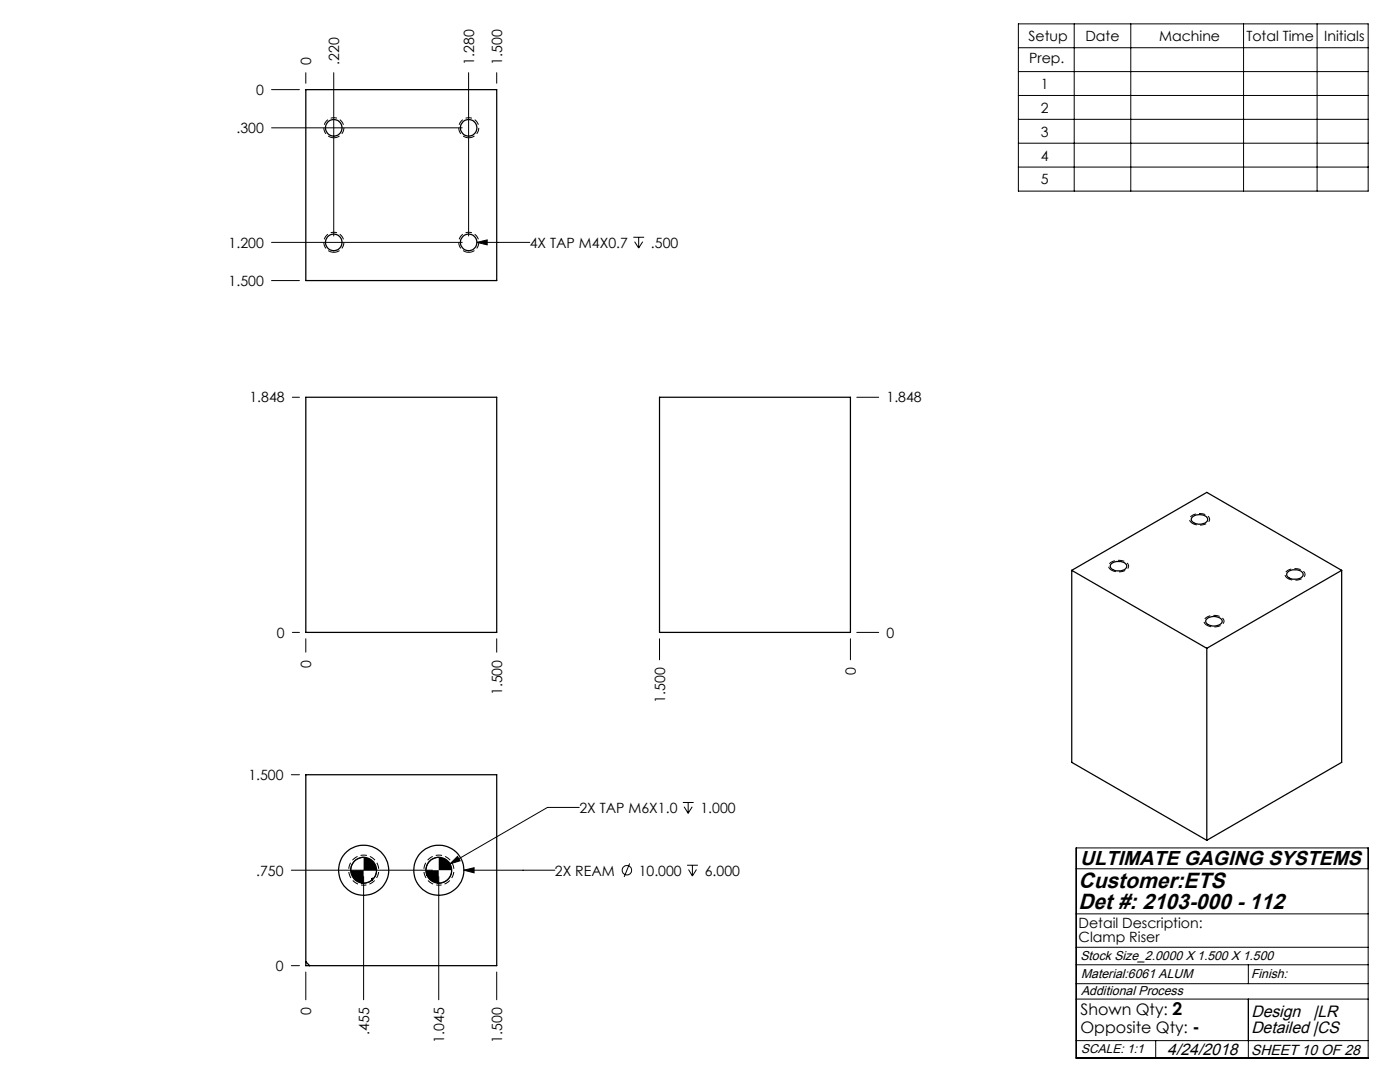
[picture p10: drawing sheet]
<svg xmlns="http://www.w3.org/2000/svg" width="279mm" height="216mm" viewBox="0 0 279 216" stroke-linecap="round" stroke-linejoin="round" font-family="sans-serif">
<g fill="none" stroke="#000" stroke-width=".2">
<path d="M54.2 17.9h5.6M61 14.5v2.1M66.6 14.5v32.6M93.5 14.5v32.6M99.1 14.5v2.1M203.2 4.8h69.9v33.3h-69.9zM203.2 9.5h69.9M203.2 14.3h69.9M203.2 19.1h69.9M214.4 4.8v33.3M225.7 4.8v33.3M248.2 4.8v33.3"/>
<path d="M262.9 4.8v33.3M54.2 25.5h38.1M203.2 23.8h69.9M203.2 28.6h69.9M203.2 33.3h69.9M54.2 48.4h38.1M54.2 56h5.6M95.2 48.4l2-.5v1zM95.2 48.4h10.5M126.4 47.3h2.2M126.6 48.2l.9 1.3M127.5 47.3v2.2"/>
<path d="M128.3 48.2l-.8 1.3M58.3 79.3h1.5M171 79.3h4.4M58.3 126.2h1.5M61 127.5v2.6M99.1 127.5v2.6M131.6 127.5v4.2M169.7 127.5v4.2M171 126.2h4.4M58.1 154.6h1.7M58.1 173.6h28.2M72.6 171.1a2.58 2.58 0 0 0-2.6 2.5"/>
<path d="M72.6 174.9v24.6M75.1 173.6a2.58 2.58 0 0 1-2.5 2.6M87.6 171.1a2.58 2.58 0 0 0-2.6 2.5M87.6 174.9v24.6M90.1 173.6a2.58 2.58 0 0 1-2.5 2.6M91.3 170.9l.5 .9-2 .6zM92.6 173.6l2-.5v1.1zM92.6 173.6h18.1M115.6 161.1h-6.3l-19.5 11.3M125.7 172.3l-1.1 2.7M136.3 160.1h2.1M136.5 161l.8 1.3"/>
<path d="M137.1 172.6h2.2M137.3 160.1v2.2M137.4 173.5l.8 1.3M138.1 161l-.8 1.3M138.2 172.6v2.2M139 173.5l-.8 1.3M214.8 169.2h58.3v41.9h-58.3zM214.8 173.4h58.3M58.1 192.7h1.7M61 194v5.5M99.1 194v5.5M214.8 196.3h58.3"/>
<path d="M214.8 192.5h58.3M214.8 189h58.3M214.8 199.4h58.3M214.8 182.4h58.3M249.1 192.5v3.8M249.1 199.4v11.7M214.8 207.6h58.3M230.6 207.6v3.5"/>
<circle cx="125.1" cy="173.6" r=".95"/>
</g>
<path d="M72.6 176.6a3 3 0 0 1-2.6-4.4 3 3 0 0 1 5.1-.2 3 3 0 0 1-2.3 4.6h-.2M87.6 176.6a3 3 0 0 1-2.6-4.4 3 3 0 0 1 5.1-.2 3 3 0 0 1-2.3 4.6h-.2" fill="none" stroke="#000" stroke-width=".2" stroke-dasharray="1.3 .6" stroke-dashoffset=".7" stroke-linecap="butt"/>
<path d="M221.8 113.8a.94 .94 0 0 1-.5-1.1 .94 .94 0 0 1 .9-.7 2.35 2.35 0 0 1 3 .9 1.84 1.84 0 0 1-2.3 1.2l-1.1-.3M238 104.4a.94 .94 0 0 1-.6-1 .94 .94 0 0 1 1-.8 2.35 2.35 0 0 1 3 .9 1.84 1.84 0 0 1-2.3 1.3l-1.1-.4M257 115.4a.94 .94 0 0 1-.5-1 .94 .94 0 0 1 .9-.8 2.35 2.35 0 0 1 3 .9 1.84 1.84 0 0 1-2.3 1.3l-1.1-.4M240.9 124.8a.94 .94 0 0 1-.6-1.1 .94 .94 0 0 1 1-.7 2.35 2.35 0 0 1 3 .9 1.84 1.84 0 0 1-2.4 1.2l-1-.3" fill="none" stroke="#000" stroke-width=".2" stroke-dasharray="1.3 .6" stroke-dashoffset=".4" stroke-linecap="butt"/>
<path d="M66.6 27.5a2 2 0 0 1-1.7-3 2 2 0 0 1 3.4-.1 2 2 0 0 1-1.5 3.1h-.2M93.6 27.5a2 2 0 0 1-1.8-3 2 2 0 0 1 3.4-.1 2 2 0 0 1-1.4 3.1h-.2M66.6 50.3a2 2 0 0 1-1.7-2.9 2 2 0 0 1 3.4-.2 2 2 0 0 1-1.5 3.1h-.2M93.6 50.3a2 2 0 0 1-1.8-2.9 2 2 0 0 1 3.4-.2 2 2 0 0 1-1.4 3.1h-.2" fill="none" stroke="#000" stroke-width=".2" stroke-dasharray="1.3 .6" stroke-dashoffset=".1" stroke-linecap="butt"/>
<g fill="#000">
<path d="M85 173.6a2.58 2.58 0 0 0 2.6 2.6v-2.6zM87.6 171.1v2.5h2.5a2.58 2.58 0 0 0-2.5-2.5zM70 173.6a2.58 2.58 0 0 0 2.6 2.6v-2.6zM72.6 171.1v2.5h2.5a2.58 2.58 0 0 0-2.5-2.5z"/>
<path d="M92.6 173.6l2 .6v-1.1zM89.8 172.4l2-.6-.5-.9zM95.2 48.4l2 .5v-1z"/>
</g>
<g fill="none" stroke="#000" stroke-width=".25">
<path d="M61 17.9h38.1v38.1h-38.1zM61 79.3h38.1v46.9h-38.1zM131.6 79.3h38.1v46.9h-38.1zM213.9 113.8v38.3l26.9 15.6M213.9 113.8l26.9 15.6M213.9 113.8l26.9-15.6 27 15.6M221.9 112.4a2.06 2.06 0 0 1 3 .5 1.36 1.36 0 0 1-1.8 1 1.15 1.15 0 0 1-1.5-1.2zM237.9 103.3a2.21 2.21 0 0 1 3.1 .1 1.18 1.18 0 0 1-1.5 1.2 1.49 1.49 0 0 1-1.8-1zM256.9 114.2a2.25 2.25 0 0 1 3.1 .2 1.14 1.14 0 0 1-1.4 1.2 1.29 1.29 0 0 1-1.8-1.2zM267.8 113.8l-27 15.6M267.8 113.8v38.3l-27 15.6M240.8 123.6a2.08 2.08 0 0 1 3.1 .3 1.56 1.56 0 0 1-2.1 1 1.08 1.08 0 0 1-1.1-1.2z"/>
<path d="M240.8 129.4v38.3M61 154.6h38.1v38.1h-38.1zM72.2 176.2l.2-.2-.1 .2M74.3 175.5v-.2v.3M85.2 174.7h.1M87.3 176.2l.2-.2-.1 .2M61 191.9l.8 .8"/>
<circle cx="66.6" cy="25.5" r="1.65"/>
<circle cx="93.5" cy="25.5" r="1.65"/>
<circle cx="66.6" cy="48.4" r="1.65"/>
<circle cx="93.5" cy="48.4" r="1.65"/>
<circle cx="72.6" cy="173.6" r="5"/>
<circle cx="72.6" cy="173.6" r="2.56"/>
<circle cx="87.6" cy="173.6" r="2.58"/>
<circle cx="87.6" cy="173.6" r="5"/>
</g>
<g font-size="4.4">
<text x="215.2" y="177.1">Customer:ETS</text>
<text x="215.2" y="181.4">Det #: 2103-000 - 112</text>
</g>
<text font-size="4" x="215.5" y="172.6">ULTIMATE GAGING SYSTEMS</text>
<g font-size="3.3">
<text x="249.7" y="202.9">Design</text>
<text x="262.1" y="202.9">|LR</text>
<text x="249.7" y="206.1">Detailed |CS</text>
<text x="233" y="210.4">4/24/2018</text>
</g>
<g font-size="3.2">
<text x="215.6" y="202.6">Shown Qty: 2</text>
<text x="215.6" y="206.1">Opposite Qty: -</text>
</g>
<text font-size="2.9" x="249.7" y="210.4">SHEET 10 OF 28</text>
<g font-size="2.8">
<text x="205.3" y="8.1">Setup</text>
<text x="216.6" y="8.1">Date</text>
<text x="231.3" y="8.1">Machine</text>
<text x="248.7" y="8.1">Total Time</text>
<text x="264.3" y="8.1">Initials</text>
<text x="62.1" y="12.9" transform="rotate(-90 62.1 12.9)">0</text>
<text x="67.7" y="12.9" transform="rotate(-90 67.7 12.9)">.220</text>
<text x="94.6" y="12.9" transform="rotate(-90 94.6 12.9)">1.280</text>
<text x="100.2" y="12.9" transform="rotate(-90 100.2 12.9)">1.500</text>
<text x="205.4" y="12.7">Prep.</text>
<text x="207.7" y="17.7">1</text>
<text x="51.1" y="18.9">0</text>
<text x="207.7" y="22.5">2</text>
<text x="47.2" y="26.6">.300</text>
<text x="207.7" y="27.3">3</text>
<text x="207.7" y="32">4</text>
<text x="207.7" y="36.7">5</text>
<text x="45.6" y="49.4">1.200</text>
<text x="105.7" y="49.4">4X TAP M4X0.7</text>
<text x="129.9" y="49.4">.500</text>
<text x="45.6" y="57">1.500</text>
<text x="49.8" y="80.3">1.848</text>
<text x="176.9" y="80.3">1.848</text>
<text x="55.3" y="127.3">0</text>
<text x="176.9" y="127.3">0</text>
<text x="62.1" y="133.2" transform="rotate(-90 62.1 133.2)">0</text>
<text x="170.8" y="134.8" transform="rotate(-90 170.8 134.8)">0</text>
<text x="100.2" y="138.7" transform="rotate(-90 100.2 138.7)">1.500</text>
<text x="132.7" y="140.2" transform="rotate(-90 132.7 140.2)">1.500</text>
<text x="49.6" y="155.6">1.500</text>
<text x="115.6" y="162.2">2X TAP M6X1.0</text>
<text x="139.8" y="162.2">1.000</text>
<text x="51.1" y="174.7">.750</text>
<text x="110.7" y="174.7">2X REAM</text>
<text x="127.5" y="174.7">10.000</text>
<text x="140.7" y="174.7">6.000</text>
<text x="215.2" y="185.1">Detail Description:</text>
<text x="215.2" y="188">Clamp Riser</text>
<text x="55" y="193.7">0</text>
<text x="62.1" y="202.6" transform="rotate(-90 62.1 202.6)">0</text>
<text x="73.7" y="206.5" transform="rotate(-90 73.7 206.5)">.455</text>
<text x="88.7" y="208.1" transform="rotate(-90 88.7 208.1)">1.045</text>
<text x="100.2" y="208.1" transform="rotate(-90 100.2 208.1)">1.500</text>
</g>
<g font-size="2.6">
<text x="215.6" y="191.5">Stock Size_2.0000 X 1.500 X 1.500</text>
<text x="215.8" y="195.2">Material:6061 ALUM</text>
<text x="249.7" y="195.2">Finish:</text>
<text x="215.8" y="198.6">Additional Process</text>
</g>
<text font-size="2.5" x="215.8" y="210">SCALE: 1:1</text>
</svg>
